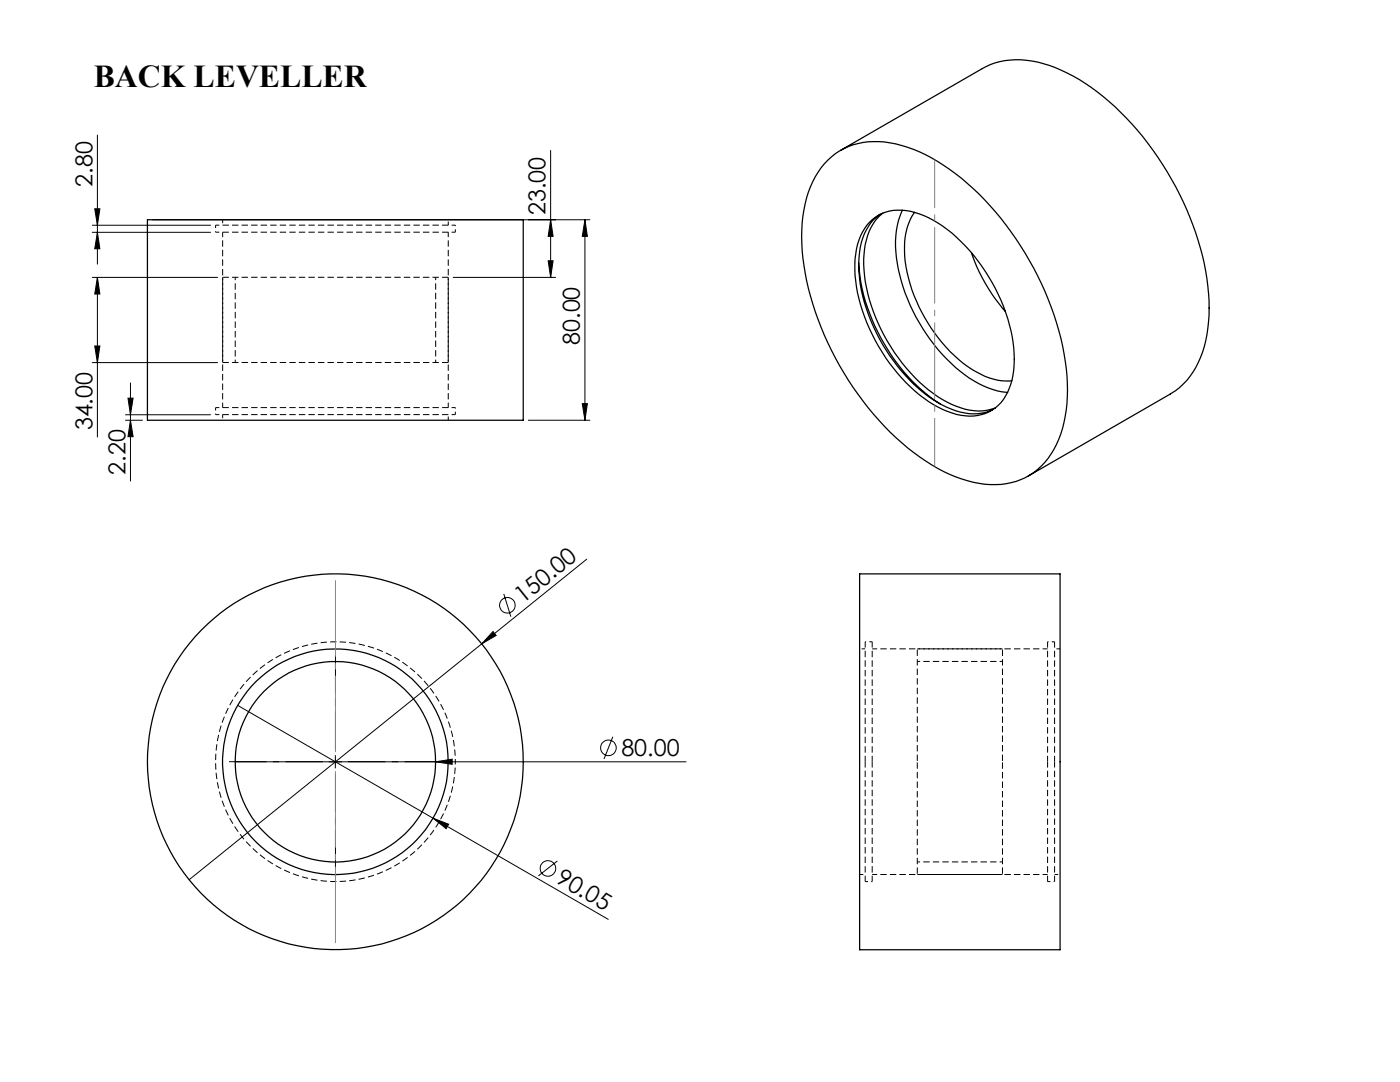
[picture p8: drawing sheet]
<svg xmlns="http://www.w3.org/2000/svg" width="279mm" height="216mm" viewBox="0 0 279 216" stroke-linecap="round" stroke-linejoin="round" font-family="sans-serif">
<g fill="none" stroke="#000" stroke-width=".2" stroke-dasharray="1.3 .6" stroke-dashoffset=".7" stroke-linecap="butt">
<path d="M43 44.9v1.4M44.4 55.3v17M46.9 55.3v17M90.9 46.3v-1.4M86.9 72.3v-17M89.5 72.3v-17M43 81.3v1.4M90.9 82.7v-1.4M174.1 128.1h-1.4M200.1 129.5h-17M200.1 132h-17M210.5 128.1h-1.4"/>
<path d="M90.9 152a23.9 23.9 0 0 0-35.5-21 23.9 23.9 0 0 0-1.2 41.2 23.9 23.9 0 0 0 36.6-18.9l.1-1.3M172.7 175.9h1.4M183.1 174.5h17M183.1 172h17M209.1 175.9h1.4"/>
</g>
<g fill="none" stroke="#000" stroke-width=".25">
<path d="M165.2 32a14.3 14.3 0 0 1 13.6-3.3 36.4 36.4 0 0 1 16.6 10 61.5 61.5 0 0 1 17.4 34.8 27.3 27.3 0 0 1-2.5 16.2 13.3 13.3 0 0 1-13.8 6.9 29 29 0 0 1-14.2-6.3 60.6 60.6 0 0 1-22.1-38.8 27.3 27.3 0 0 1 2.5-16.2 14 14 0 0 1 2.5-3.3zM167.8 30l28.2-16.3a16 16 0 0 1 13.4-.6 41 41 0 0 1 16.5 11.7 60.6 60.6 0 0 1 15.2 32.4 28.4 28.4 0 0 1-2 15.2 13.6 13.6 0 0 1-5.6 6.2l-28.3 16.4M29.4 43.9h75v40h-75zM171.4 52.5a38 38 0 0 0 12.6 25.4l3.6 2.7M173.5 44.3a8.6 8.6 0 0 1 9.1-1.9 23.9 23.9 0 0 1 10.9 7.6 35 35 0 0 1 8.9 21.7 12.6 12.6 0 0 1-3.2 9.2 8.9 8.9 0 0 1-9.2 1.5 26.6 26.6 0 0 1-12.5-10 34.3 34.3 0 0 1-6.9-19.7 12.5 12.5 0 0 1 2.9-8.4zM175.6 42.8a10.8 10.8 0 0 0-4.2 8.5 32 32 0 0 0 6.1 19.6 28 28 0 0 0 13.3 11.1 9.7 9.7 0 0 0 7.4-.3M176.2 42.5a10.7 10.7 0 0 0-3.8 8.2 32.1 32.1 0 0 0 6.1 19.6 28.5 28.5 0 0 0 12.4 10.8 10.2 10.2 0 0 0 7.7 .3M180.1 41.9a18.9 18.9 0 0 0-.5 13 36.3 36.3 0 0 0 13.9 20.6 16.7 16.7 0 0 0 7.6 2.8M182.5 42.4a13.6 13.6 0 0 0-1.8 9.8 32.2 32.2 0 0 0 13.3 21.5 12.6 12.6 0 0 0 7.9 2.3M193.9 50.4a34.6 34.6 0 0 0 6.7 11.7M171.6 114.5h40v75h-40z"/>
<circle cx="66.9" cy="152" r="22.5"/>
<circle cx="66.9" cy="152" r="20"/>
<circle cx="66.9" cy="152" r="37.5"/>
</g>
<path d="M172.7 152v-23.9M174.1 152v-23.9M209.1 152v-23.9M210.5 152v-23.9M172.7 175.9v-23.9M174.1 175.9v-23.9M209.1 175.9v-23.9M210.5 175.9v-23.9" fill="none" stroke="#000" stroke-width=".2" stroke-dasharray="1.3 .6" stroke-dashoffset=".1" stroke-linecap="butt"/>
<path d="M183.1 152v-22.5M200.1 152v-22.5M183.1 174.5v-22.5M200.1 174.5v-22.5" fill="none" stroke="#000" stroke-width=".2" stroke-dasharray="1.3 .6" stroke-dashoffset="-.1" stroke-linecap="butt"/>
<path d="M44.4 43.8v1.1M89.5 44.9v-1.1M90.9 46.3h-47.9M90.9 44.9h-47.9M44.4 82.7v1.1M89.5 83.8v-1.1M90.9 81.3h-47.9M90.9 82.7h-47.9M172.7 129.5h-1.1M211.6 129.5h-1.1M171.6 174.5h1.1M210.5 174.5h1.1" fill="none" stroke="#000" stroke-width=".2" stroke-dasharray="1.3 .6" stroke-dashoffset=".5" stroke-linecap="butt"/>
<path d="M44.4 46.3v35M89.5 81.3v-35M209.1 129.5h-35M174.1 174.5h35" fill="none" stroke="#000" stroke-width=".2" stroke-dasharray="1.3 .6" stroke-dashoffset=".3" stroke-linecap="butt"/>
<path d="M89.5 55.3h-45.1M89.5 72.3h-45.1" fill="none" stroke="#000" stroke-width=".2" stroke-dasharray="1.3 .6" stroke-linecap="butt"/>
<g fill="none" stroke="#000" stroke-width=".2">
<path d="M19.4 27v25.7M109.9 30v25.4M18.4 44.9h23.6M18.4 46.4h23.6M18.4 55.4h25M18.9 41.7h1l-.5 3.2zM19.4 55.4v31.8M19.4 46.4l.5 3.2h-1zM19.4 55.4l.5 3.3h-1zM30.4 43.9h87.3M90.5 55.4h20.4M109.4 52h1l-.5 3.4z"/>
<path d="M109.9 43.9l.5 3.3h-1zM116.7 43.9l.5 3.3h-1zM116.7 43.9v40M18.4 72.4h25M18.9 69h1l-.5 3.4zM25.5 79.4h1.1l-.6 3.4zM26 76.4v19.6M25 83.9h3.4M25 82.8h17M26 83.9l.6 3.2h-1.1zM105.4 83.9h12.3M116.2 80.5h1l-.5 3.4z"/>
<path d="M100.5 118.5l1.5 4.5M117.1 111.6l-21 16.9M96.1 128.5l-58.4 47M98.4 126l.6 .8-2.9 1.7zM46.9 152h90M47.4 140.8l39 22.5M66.9 150.7v2.5M86.9 152l3.3-.5v1zM122.3 147l-1.8 4.4M86.4 163.3l3.1 1.2-.5 .8zM86.4 163.3l35 20.1M111.2 171.8l-3.7 3"/>
<circle cx="101.3" cy="120.8" r="1.55"/>
<circle cx="121.4" cy="149.2" r="1.55"/>
<circle cx="109.4" cy="173.3" r="1.55"/>
</g>
<path d="M64.4 152h-18.7M66.9 149.5v-18.8M66.9 154.5v18.7M69.4 152h18.8" fill="none" stroke="#000" stroke-width=".2" stroke-dasharray="15.2 1.3 1.3 1.3" stroke-dashoffset="7.8" stroke-linecap="butt"/>
<path d="M186.5 31.8v61.3" fill="none" stroke="#808080" stroke-width=".2" stroke-dasharray="15.2 1.3 1.3 1.3" stroke-dashoffset="5.6" stroke-linecap="butt"/>
<path d="M66.9 114.5v75" fill="none" stroke="#808080" stroke-width=".2" stroke-dasharray="15.2 1.3 1.3 1.3" stroke-dashoffset="-1.3" stroke-linecap="butt"/>
<g fill="#000">
<path d="M98.4 126l.6 .8-2.9 1.7zM86.9 152l3.3-.5v1zM86.4 163.3l3.1 1.2-.5 .8z"/>
<path d="M116.7 43.9l.5 3.3h-1zM116.2 80.5h1l-.5 3.4zM18.9 41.7h1l-.5 3.2zM19.4 46.4l.5 3.2h-1zM109.9 43.9l.5 3.3h-1zM109.4 52h1l-.5 3.4zM19.4 55.4l.5 3.3h-1zM18.9 69h1l-.5 3.4zM25.5 79.4h1.1l-.6 3.4zM26 83.9l.6 3.2h-1.1z"/>
</g>
<text font-size="6.3" x="18.7" y="17.3">BACK LEVELLER</text>
<g font-size="4.7">
<text x="18.4" y="37.3" transform="rotate(-90 18.4 37.3)">2.80</text>
<text x="108.9" y="42.9" transform="rotate(-90 108.9 42.9)">23.00</text>
<text x="115.7" y="68.8" transform="rotate(-90 115.7 68.8)">80.00</text>
<text x="18.4" y="85.9" transform="rotate(-90 18.4 85.9)">34.00</text>
<text x="25.1" y="94.7" transform="rotate(-90 25.1 94.7)">2.20</text>
<text x="104.3" y="120.5" transform="rotate(-39 104.3 120.5)">150.00</text>
<text x="124" y="150.9">80.00</text>
<text x="110.7" y="176" transform="rotate(30 110.7 176)">90.05</text>
</g>
</svg>
